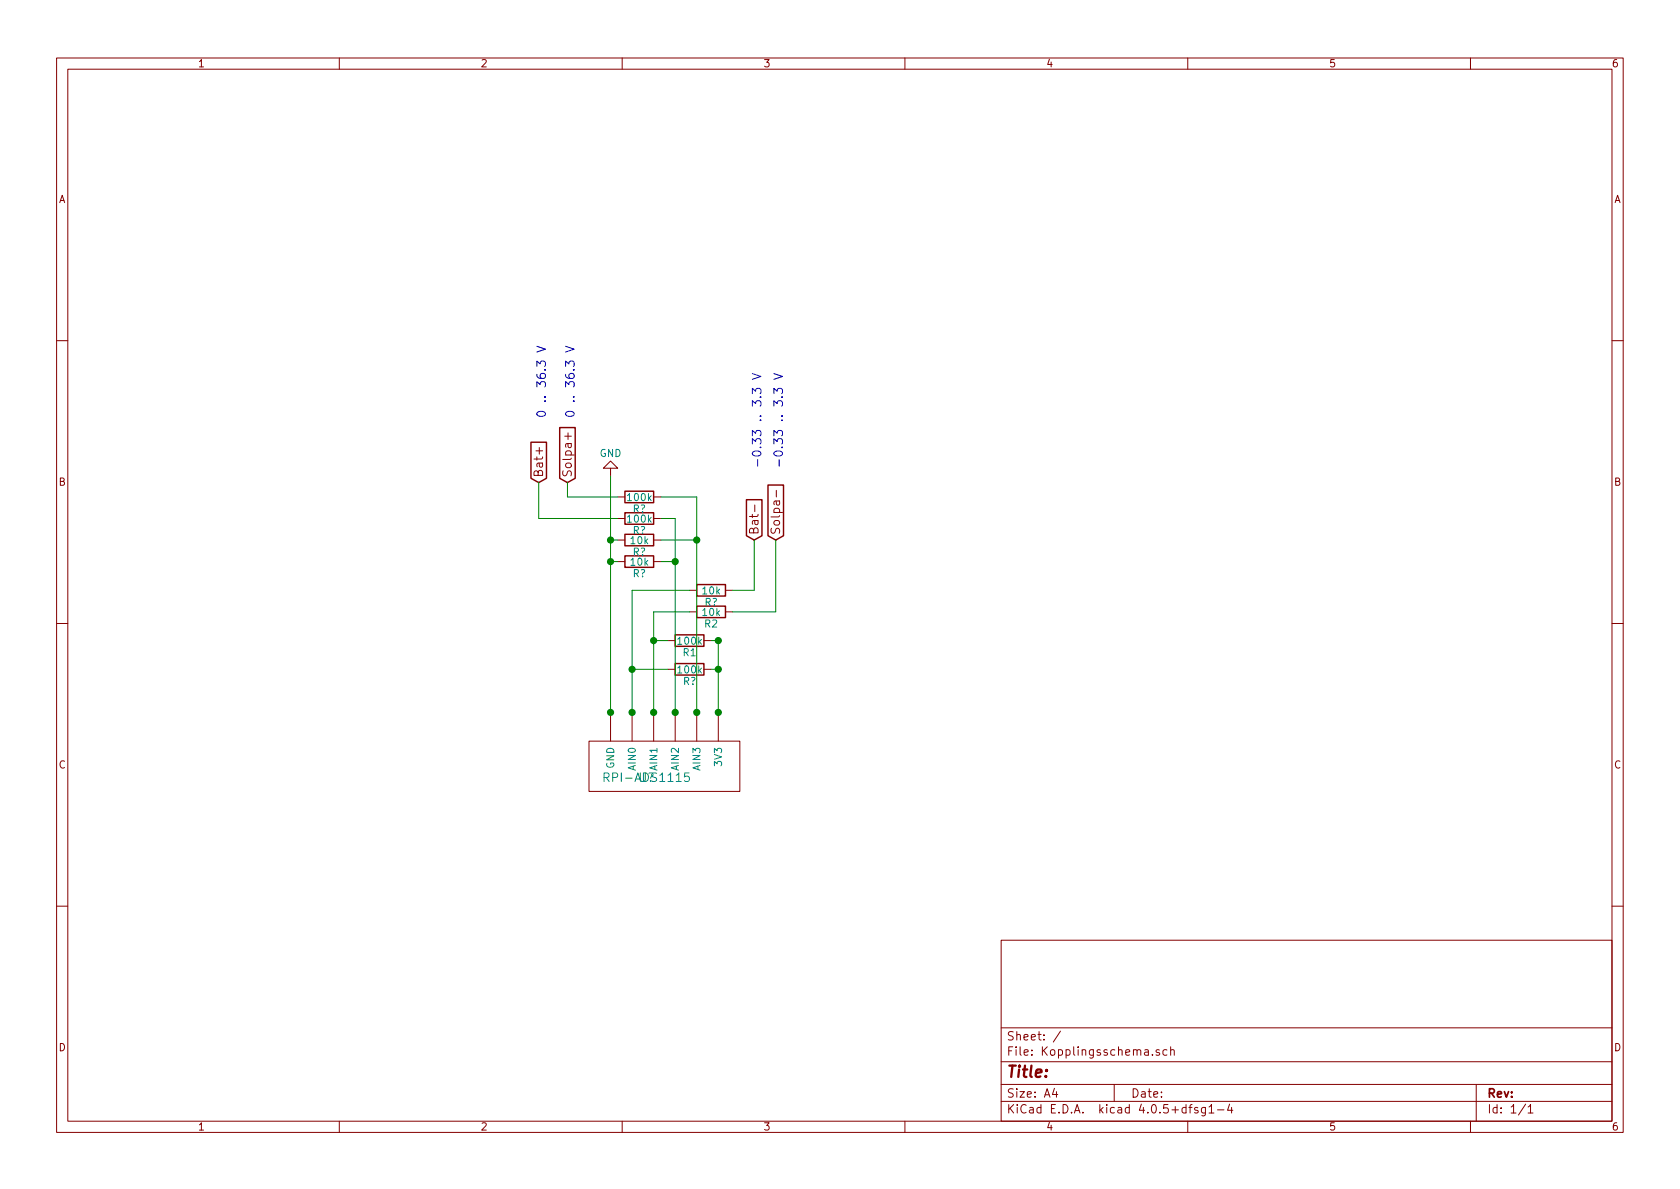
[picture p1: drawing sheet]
EESchema Schematic File Version 2
LIBS:power
LIBS:device
LIBS:transistors
LIBS:conn
LIBS:linear
LIBS:regul
LIBS:74xx
LIBS:cmos4000
LIBS:adc-dac
LIBS:memory
LIBS:xilinx
LIBS:microcontrollers
LIBS:dsp
LIBS:microchip
LIBS:analog_switches
LIBS:motorola
LIBS:texas
LIBS:intel
LIBS:audio
LIBS:interface
LIBS:digital-audio
LIBS:philips
LIBS:display
LIBS:cypress
LIBS:siliconi
LIBS:opto
LIBS:atmel
LIBS:contrib
LIBS:valves
EELAYER 25 0
EELAYER END
$Descr A4 11693 8268
encoding utf-8
Sheet 1 1
Title ""
Date ""
Rev ""
Comp ""
Comment1 ""
Comment2 ""
Comment3 ""
Comment4 ""
$EndDescr
$Comp
L RPI-ADS1115 U?
U 1 1
P 4550 6750
F 0 "U?" H 4500 8100 60  0000 C CNN
F 1 "RPI-ADS1115" H 4500 8100 60  0000 C CNN
F 2 "" H 4500 8100 60  0001 C CNN
F 3 "" H 4500 8100 60  0001 C CNN
	1    4550 6750
	1    0    0    -1  
$EndComp
Text GLabel 5250 3750 1    60   Input ~ 0
Bat-
Text GLabel 3750 3350 1    60   Input ~ 0
Bat+
Text GLabel 3950 3350 1    60   Input ~ 0
Solpa+
Text GLabel 5400 3750 1    60   Input ~ 0
Solpa-
$Comp
L R R1
U 1 1
P 4800 4450
F 0 "R1" V 4880 4450 50  0000 C CNN
F 1 "100k" V 4800 4450 50  0000 C CNN
F 2 "" V 4730 4450 50  0000 C CNN
F 3 "" H 4800 4450 50  0000 C CNN
	1    4800 4450
	0    1    1    0   
$EndComp
Connection ~ 5000 4450
Wire Wire Line
	5000 4450 5000 4950
Wire Wire Line
	4950 4450 5000 4450
Connection ~ 4550 4450
Wire Wire Line
	4650 4450 4550 4450
Wire Wire Line
	4550 4250 4550 4950
Connection ~ 5000 4950
Connection ~ 4550 4950
$Comp
L R R2
U 1 1
P 4950 4250
F 0 "R2" V 5030 4250 50  0000 C CNN
F 1 "10k" V 4950 4250 50  0000 C CNN
F 2 "" V 4880 4250 50  0000 C CNN
F 3 "" H 4950 4250 50  0000 C CNN
	1    4950 4250
	0    1    1    0   
$EndComp
Wire Wire Line
	4550 4250 4800 4250
Wire Wire Line
	5100 4250 5400 4250
$Comp
L R R?
U 1 1
P 4800 4650
F 0 "R?" V 4880 4650 50  0000 C CNN
F 1 "100k" V 4800 4650 50  0000 C CNN
F 2 "" V 4730 4650 50  0000 C CNN
F 3 "" H 4800 4650 50  0000 C CNN
	1    4800 4650
	0    1    1    0   
$EndComp
Connection ~ 5000 4650
Connection ~ 4400 4650
Wire Wire Line
	4650 4650 4400 4650
Wire Wire Line
	4400 4100 4400 4950
$Comp
L R R?
U 1 1
P 4950 4100
F 0 "R?" V 5030 4100 50  0000 C CNN
F 1 "10k" V 4950 4100 50  0000 C CNN
F 2 "" V 4880 4100 50  0000 C CNN
F 3 "" H 4950 4100 50  0000 C CNN
	1    4950 4100
	0    1    1    0   
$EndComp
Wire Wire Line
	5100 4100 5250 4100
Wire Wire Line
	4800 4100 4400 4100
Wire Wire Line
	5250 4100 5250 3750
Wire Wire Line
	5400 4250 5400 3750
Connection ~ 4400 4950
Connection ~ 4700 4950
Connection ~ 4850 4950
Connection ~ 4250 4950
Wire Wire Line
	4950 4650 5000 4650
$Comp
L R R?
U 1 1
P 4450 3900
F 0 "R?" V 4530 3900 50  0000 C CNN
F 1 "10k" V 4450 3900 50  0000 C CNN
F 2 "" V 4380 3900 50  0000 C CNN
F 3 "" H 4450 3900 50  0000 C CNN
	1    4450 3900
	0    1    1    0   
$EndComp
$Comp
L R R?
U 1 1
P 4450 3750
F 0 "R?" V 4530 3750 50  0000 C CNN
F 1 "10k" V 4450 3750 50  0000 C CNN
F 2 "" V 4380 3750 50  0000 C CNN
F 3 "" H 4450 3750 50  0000 C CNN
	1    4450 3750
	0    1    1    0   
$EndComp
Wire Wire Line
	4600 3750 4850 3750
Connection ~ 4700 3900
Connection ~ 4850 3750
Wire Wire Line
	4600 3900 4700 3900
Wire Wire Line
	4700 3600 4700 4950
Wire Wire Line
	4850 3450 4850 4950
Connection ~ 4250 3900
Wire Wire Line
	4250 3300 4250 4950
Wire Wire Line
	4250 3900 4300 3900
Wire Wire Line
	4250 3750 4300 3750
$Comp
L R R?
U 1 1
P 4450 3600
F 0 "R?" V 4530 3600 50  0000 C CNN
F 1 "100k" V 4450 3600 50  0000 C CNN
F 2 "" V 4380 3600 50  0000 C CNN
F 3 "" H 4450 3600 50  0000 C CNN
	1    4450 3600
	0    1    1    0   
$EndComp
$Comp
L R R?
U 1 1
P 4450 3450
F 0 "R?" V 4530 3450 50  0000 C CNN
F 1 "100k" V 4450 3450 50  0000 C CNN
F 2 "" V 4380 3450 50  0000 C CNN
F 3 "" H 4450 3450 50  0000 C CNN
	1    4450 3450
	0    1    1    0   
$EndComp
Wire Wire Line
	4700 3600 4600 3600
Wire Wire Line
	4850 3450 4600 3450
Wire Wire Line
	3950 3450 4300 3450
Wire Wire Line
	3950 3450 3950 3350
Wire Wire Line
	3750 3600 4300 3600
Wire Wire Line
	3750 3600 3750 3350
Text Notes 4000 2900 1    60   ~ 0
0 .. 36.3 V
Text Notes 3800 2900 1    60   ~ 0
0 .. 36.3 V
Text Notes 5450 3250 1    60   ~ 0
-0.33 .. 3.3 V
Text Notes 5300 3250 1    60   ~ 0
-0.33 .. 3.3 V
Connection ~ 4250 3750
$Comp
L GND #PWR?
U 1 1
P 4250 3300
F 0 "#PWR?" H 4250 3050 50  0001 C CNN
F 1 "GND" H 4250 3150 50  0000 C CNN
F 2 "" H 4250 3300 50  0000 C CNN
F 3 "" H 4250 3300 50  0000 C CNN
	1    4250 3300
	-1   0    0    1   
$EndComp
$EndSCHEMATC
